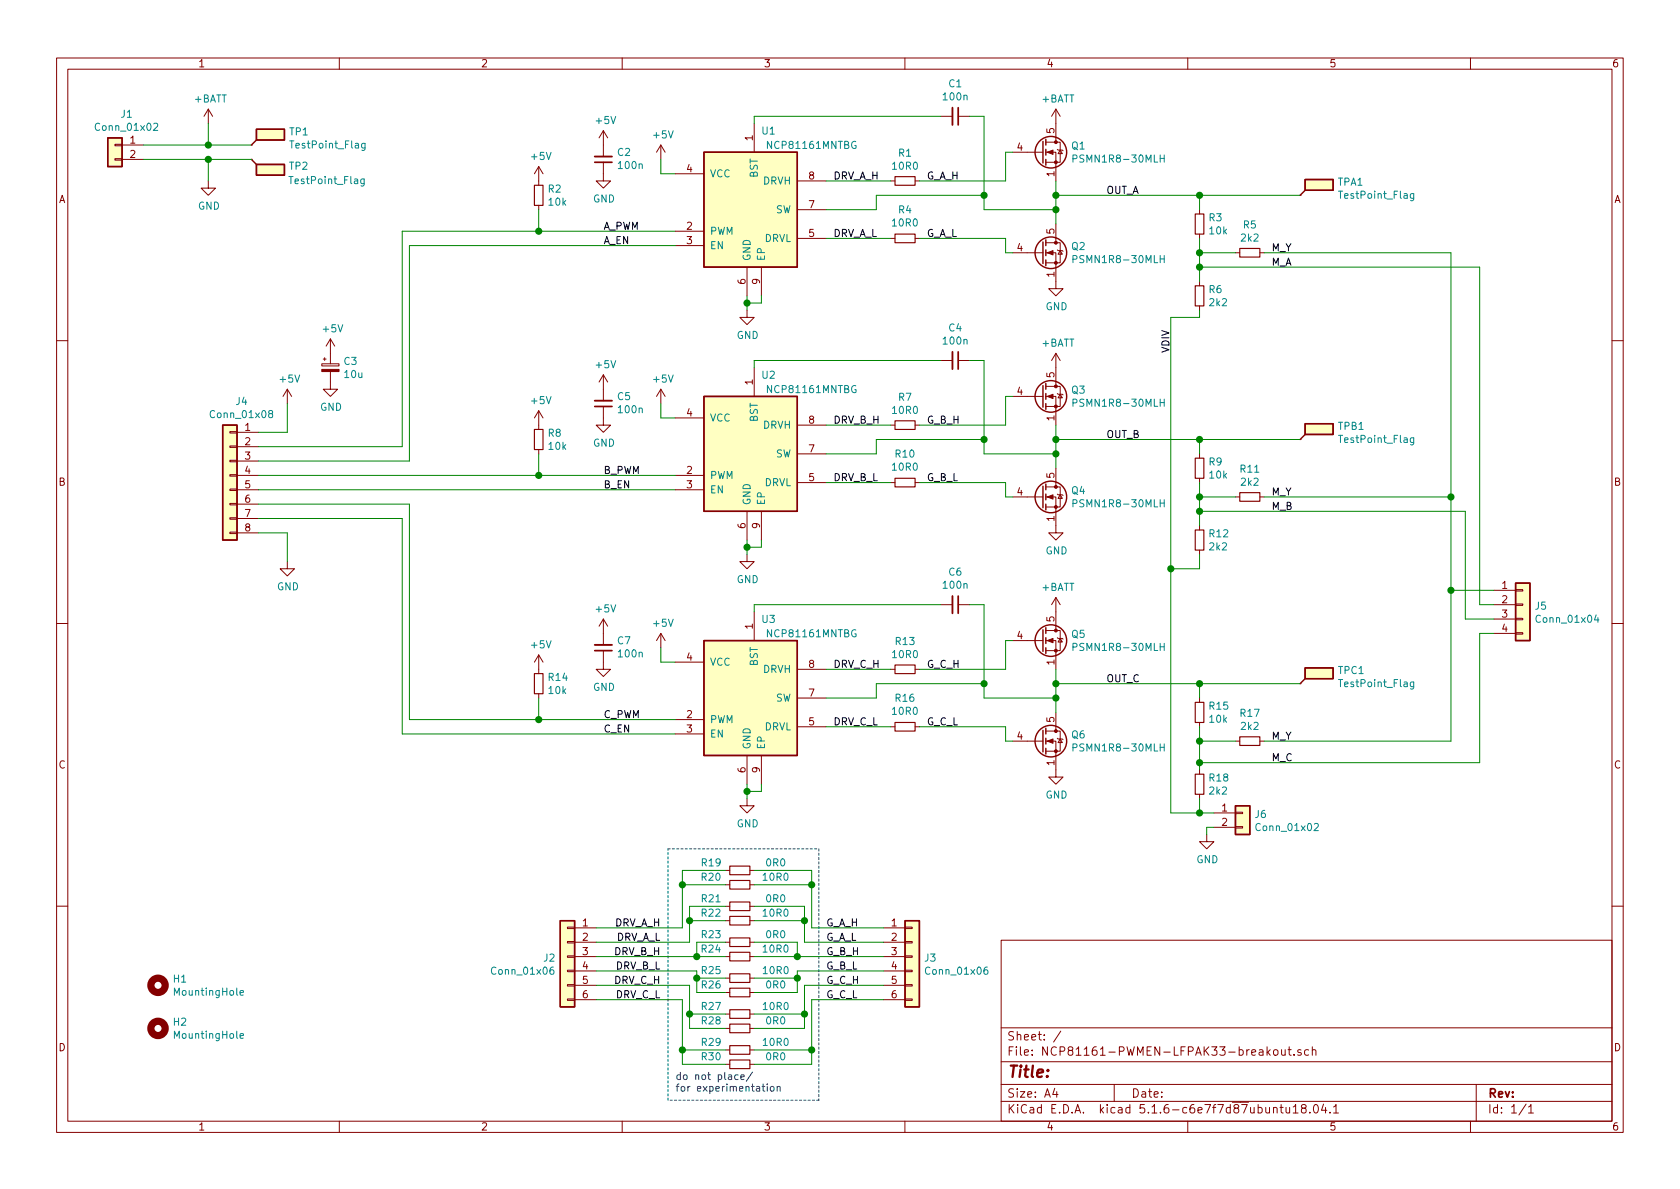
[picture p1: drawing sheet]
EESchema Schematic File Version 4
EELAYER 30 0
EELAYER END
$Descr A4 11693 8268
encoding utf-8
Sheet 1 1
Title ""
Date ""
Rev ""
Comp ""
Comment1 ""
Comment2 ""
Comment3 ""
Comment4 ""
$EndDescr
$Comp
L Device:R_Small R2
U 1 1
P 3750 1350
F 0 "R2" H 3809 1396 50  0000 L CNN
F 1 "10k" H 3809 1305 50  0000 L CNN
F 2 "Resistor_SMD:R_0603_1608Metric" H 3750 1350 50  0001 C CNN
F 3 "~" H 3750 1350 50  0001 C CNN
	1    3750 1350
	1    0    0    -1  
$EndComp
$Comp
L Device:C_Small C1
U 1 1
P 6650 800
F 0 "C1" V 6421 800 50  0000 C CNN
F 1 "100n" V 6512 800 50  0000 C CNN
F 2 "Capacitor_SMD:C_0603_1608Metric" H 6650 800 50  0001 C CNN
F 3 "~" H 6650 800 50  0001 C CNN
	1    6650 800 
	0    1    1    0   
$EndComp
$Comp
L Device:CP_Small C3
U 1 1
P 2300 2550
F 0 "C3" H 2388 2596 50  0000 L CNN
F 1 "10u" H 2388 2505 50  0000 L CNN
F 2 "Capacitor_Tantalum_SMD:CP_EIA-3216-18_Kemet-A" H 2300 2550 50  0001 C CNN
F 3 "~" H 2300 2550 50  0001 C CNN
	1    2300 2550
	1    0    0    -1  
$EndComp
$Comp
L NCP81161:NCP81161MNTBG U1
U 1 1
P 5250 1450
F 0 "U1" H 5350 2000 50  0000 C CNN
F 1 "NCP81161MNTBG" H 5650 1900 50  0000 C CNN
F 2 "Package_DFN_QFN:DFN-8-1EP_2x2mm_P0.5mm_EP0.9x1.3mm" H 5250 1450 50  0001 C CNN
F 3 "" H 5250 1450 50  0001 C CNN
	1    5250 1450
	1    0    0    -1  
$EndComp
$Comp
L Transistor_FET:BUK7M6R3-40EX Q1
U 1 1
P 7250 1050
F 0 "Q1" H 7454 1096 50  0000 L CNN
F 1 "PSMN1R8-30MLH" H 7454 1005 50  0000 L CNN
F 2 "Package_TO_SOT_SMD:LFPAK33" H 7450 975 50  0001 L CIN
F 3 "https://assets.nexperia.com/documents/data-sheet/BUK7M6R3-40E.pdf" V 7250 1050 50  0001 L CNN
	1    7250 1050
	1    0    0    -1  
$EndComp
$Comp
L Transistor_FET:BUK7M6R3-40EX Q2
U 1 1
P 7250 1750
F 0 "Q2" H 7454 1796 50  0000 L CNN
F 1 "PSMN1R8-30MLH" H 7454 1705 50  0000 L CNN
F 2 "Package_TO_SOT_SMD:LFPAK33" H 7450 1675 50  0001 L CIN
F 3 "https://assets.nexperia.com/documents/data-sheet/BUK7M6R3-40E.pdf" V 7250 1750 50  0001 L CNN
	1    7250 1750
	1    0    0    -1  
$EndComp
$Comp
L Connector:TestPoint_Flag TPA1
U 1 1
P 9050 1350
F 0 "TPA1" H 9310 1444 50  0000 L CNN
F 1 "TestPoint_Flag" H 9310 1353 50  0000 L CNN
F 2 "TestPoint:TestPoint_Pad_2.0x2.0mm" H 9250 1350 50  0001 C CNN
F 3 "~" H 9250 1350 50  0001 C CNN
	1    9050 1350
	1    0    0    -1  
$EndComp
$Comp
L power:GND #PWR0101
U 1 1
P 7350 1950
F 0 "#PWR0101" H 7350 1700 50  0001 C CNN
F 1 "GND" H 7355 1777 50  0000 C CNN
F 2 "" H 7350 1950 50  0001 C CNN
F 3 "" H 7350 1950 50  0001 C CNN
	1    7350 1950
	1    0    0    -1  
$EndComp
$Comp
L power:+BATT #PWR0102
U 1 1
P 7350 850
F 0 "#PWR0102" H 7350 700 50  0001 C CNN
F 1 "+BATT" H 7365 1023 50  0000 C CNN
F 2 "" H 7350 850 50  0001 C CNN
F 3 "" H 7350 850 50  0001 C CNN
	1    7350 850 
	1    0    0    -1  
$EndComp
$Comp
L Device:R_Small R3
U 1 1
P 8350 1550
F 0 "R3" H 8409 1596 50  0000 L CNN
F 1 "10k" H 8409 1505 50  0000 L CNN
F 2 "Resistor_SMD:R_0603_1608Metric" H 8350 1550 50  0001 C CNN
F 3 "~" H 8350 1550 50  0001 C CNN
	1    8350 1550
	1    0    0    -1  
$EndComp
$Comp
L Device:R_Small R6
U 1 1
P 8350 2050
F 0 "R6" H 8409 2096 50  0000 L CNN
F 1 "2k2" H 8409 2005 50  0000 L CNN
F 2 "Resistor_SMD:R_0603_1608Metric" H 8350 2050 50  0001 C CNN
F 3 "~" H 8350 2050 50  0001 C CNN
	1    8350 2050
	1    0    0    -1  
$EndComp
$Comp
L Device:R_Small R5
U 1 1
P 8700 1750
F 0 "R5" V 8504 1750 50  0000 C CNN
F 1 "2k2" V 8595 1750 50  0000 C CNN
F 2 "Resistor_SMD:R_0603_1608Metric" H 8700 1750 50  0001 C CNN
F 3 "~" H 8700 1750 50  0001 C CNN
	1    8700 1750
	0    1    1    0   
$EndComp
$Comp
L Device:R_Small R1
U 1 1
P 6300 1250
F 0 "R1" V 6104 1250 50  0000 C CNN
F 1 "10R0" V 6195 1250 50  0000 C CNN
F 2 "Resistor_SMD:R_0603_1608Metric" H 6300 1250 50  0001 C CNN
F 3 "~" H 6300 1250 50  0001 C CNN
	1    6300 1250
	0    1    1    0   
$EndComp
$Comp
L Connector_Generic:Conn_01x06 J2
U 1 1
P 3950 6650
F 0 "J2" H 4030 6642 50  0000 L CNN
F 1 "Conn_01x06" H 4030 6551 50  0000 L CNN
F 2 "Connector_PinHeader_2.54mm:PinHeader_1x06_P2.54mm_Vertical" H 3950 6650 50  0001 C CNN
F 3 "~" H 3950 6650 50  0001 C CNN
	1    3950 6650
	-1   0    0    -1  
$EndComp
$Comp
L Connector_Generic:Conn_01x06 J3
U 1 1
P 6350 6650
F 0 "J3" H 6430 6642 50  0000 L CNN
F 1 "Conn_01x06" H 6430 6551 50  0000 L CNN
F 2 "Connector_PinHeader_2.54mm:PinHeader_1x06_P2.54mm_Vertical" H 6350 6650 50  0001 C CNN
F 3 "~" H 6350 6650 50  0001 C CNN
	1    6350 6650
	1    0    0    -1  
$EndComp
$Comp
L Connector_Generic:Conn_01x04 J5
U 1 1
P 10600 4200
F 0 "J5" H 10680 4192 50  0000 L CNN
F 1 "Conn_01x04" H 10680 4101 50  0000 L CNN
F 2 "Connector_PinHeader_2.54mm:PinHeader_1x04_P2.54mm_Vertical" H 10600 4200 50  0001 C CNN
F 3 "~" H 10600 4200 50  0001 C CNN
	1    10600 4200
	1    0    0    -1  
$EndComp
$Comp
L Connector_Generic:Conn_01x08 J4
U 1 1
P 1600 3300
F 0 "J4" H 1518 3817 50  0000 C CNN
F 1 "Conn_01x08" H 1518 3726 50  0000 C CNN
F 2 "Connector_PinHeader_2.54mm:PinHeader_1x08_P2.54mm_Vertical" H 1600 3300 50  0001 C CNN
F 3 "~" H 1600 3300 50  0001 C CNN
	1    1600 3300
	-1   0    0    -1  
$EndComp
$Comp
L Connector_Generic:Conn_01x02 J1
U 1 1
P 800 1000
F 0 "J1" H 718 1217 50  0000 C CNN
F 1 "Conn_01x02" H 718 1126 50  0000 C CNN
F 2 "Connector_PinHeader_2.54mm:PinHeader_1x02_P2.54mm_Vertical" H 800 1000 50  0001 C CNN
F 3 "~" H 800 1000 50  0001 C CNN
	1    800  1000
	-1   0    0    -1  
$EndComp
$Comp
L power:+BATT #PWR0103
U 1 1
P 1450 850
F 0 "#PWR0103" H 1450 700 50  0001 C CNN
F 1 "+BATT" H 1465 1023 50  0000 C CNN
F 2 "" H 1450 850 50  0001 C CNN
F 3 "" H 1450 850 50  0001 C CNN
	1    1450 850 
	1    0    0    -1  
$EndComp
$Comp
L Connector:TestPoint_Flag TP1
U 1 1
P 1750 1000
F 0 "TP1" H 2010 1094 50  0000 L CNN
F 1 "TestPoint_Flag" H 2010 1003 50  0000 L CNN
F 2 "TestPoint:TestPoint_Pad_3.0x3.0mm" H 1950 1000 50  0001 C CNN
F 3 "~" H 1950 1000 50  0001 C CNN
	1    1750 1000
	1    0    0    -1  
$EndComp
$Comp
L Connector:TestPoint_Flag TP2
U 1 1
P 1750 1100
F 0 "TP2" H 2150 1150 50  0000 R CNN
F 1 "TestPoint_Flag" H 2550 1250 50  0000 R CNN
F 2 "TestPoint:TestPoint_Pad_3.0x3.0mm" H 1950 1100 50  0001 C CNN
F 3 "~" H 1950 1100 50  0001 C CNN
	1    1750 1100
	1    0    0    1   
$EndComp
Wire Wire Line
	1000 1000 1450 1000
Wire Wire Line
	1000 1100 1450 1100
$Comp
L power:GND #PWR0104
U 1 1
P 1450 1250
F 0 "#PWR0104" H 1450 1000 50  0001 C CNN
F 1 "GND" H 1455 1077 50  0000 C CNN
F 2 "" H 1450 1250 50  0001 C CNN
F 3 "" H 1450 1250 50  0001 C CNN
	1    1450 1250
	1    0    0    -1  
$EndComp
Wire Wire Line
	1450 850  1450 1000
Connection ~ 1450 1000
Wire Wire Line
	1450 1000 1750 1000
Wire Wire Line
	1450 1100 1450 1250
Connection ~ 1450 1100
Wire Wire Line
	5750 1250 6200 1250
Wire Wire Line
	6200 1650 5750 1650
Wire Wire Line
	5750 1450 6100 1450
Wire Wire Line
	6100 1450 6100 1350
Wire Wire Line
	6100 1350 6850 1350
Wire Wire Line
	6850 1350 6850 1450
Wire Wire Line
	6850 1450 7350 1450
Wire Wire Line
	7350 1250 7350 1350
Connection ~ 7350 1450
Wire Wire Line
	7350 1450 7350 1550
Wire Wire Line
	6550 800  5250 800 
Wire Wire Line
	5250 800  5250 850 
Wire Wire Line
	6750 800  6850 800 
Wire Wire Line
	6850 800  6850 1350
Connection ~ 6850 1350
Wire Wire Line
	7350 1350 8350 1350
Connection ~ 7350 1350
Wire Wire Line
	7350 1350 7350 1450
$Comp
L Device:C_Small C2
U 1 1
P 4200 1100
F 0 "C2" H 4108 1054 50  0000 R CNN
F 1 "100n" H 4108 1145 50  0000 R CNN
F 2 "Capacitor_SMD:C_0603_1608Metric" H 4200 1100 50  0001 C CNN
F 3 "~" H 4200 1100 50  0001 C CNN
	1    4200 1100
	-1   0    0    1   
$EndComp
$Comp
L power:GND #PWR0105
U 1 1
P 4200 1200
F 0 "#PWR0105" H 4200 950 50  0001 C CNN
F 1 "GND" H 4205 1027 50  0000 C CNN
F 2 "" H 4200 1200 50  0001 C CNN
F 3 "" H 4200 1200 50  0001 C CNN
	1    4200 1200
	1    0    0    -1  
$EndComp
$Comp
L power:+5V #PWR0106
U 1 1
P 4200 1000
F 0 "#PWR0106" H 4200 850 50  0001 C CNN
F 1 "+5V" H 4215 1173 50  0000 C CNN
F 2 "" H 4200 1000 50  0001 C CNN
F 3 "" H 4200 1000 50  0001 C CNN
	1    4200 1000
	1    0    0    -1  
$EndComp
$Comp
L power:+5V #PWR0107
U 1 1
P 4600 1100
F 0 "#PWR0107" H 4600 950 50  0001 C CNN
F 1 "+5V" H 4615 1273 50  0000 C CNN
F 2 "" H 4600 1100 50  0001 C CNN
F 3 "" H 4600 1100 50  0001 C CNN
	1    4600 1100
	1    0    0    -1  
$EndComp
Wire Wire Line
	4600 1100 4600 1200
Wire Wire Line
	4600 1200 4700 1200
$Comp
L power:GND #PWR0108
U 1 1
P 5200 2150
F 0 "#PWR0108" H 5200 1900 50  0001 C CNN
F 1 "GND" H 5205 1977 50  0000 C CNN
F 2 "" H 5200 2150 50  0001 C CNN
F 3 "" H 5200 2150 50  0001 C CNN
	1    5200 2150
	1    0    0    -1  
$EndComp
Wire Wire Line
	5200 2050 5200 2100
Wire Wire Line
	5300 2050 5300 2100
Wire Wire Line
	5300 2100 5200 2100
Connection ~ 5200 2100
Wire Wire Line
	5200 2100 5200 2150
Wire Wire Line
	6400 1250 7000 1250
Wire Wire Line
	7000 1250 7000 1050
Wire Wire Line
	7000 1050 7050 1050
Wire Wire Line
	6400 1650 7000 1650
Wire Wire Line
	7000 1650 7000 1750
Wire Wire Line
	7000 1750 7050 1750
Wire Wire Line
	8350 1450 8350 1350
Connection ~ 8350 1350
Wire Wire Line
	8350 1350 9050 1350
Wire Wire Line
	8350 1650 8350 1750
$Comp
L power:GND #PWR0109
U 1 1
P 8400 5800
F 0 "#PWR0109" H 8400 5550 50  0001 C CNN
F 1 "GND" H 8405 5627 50  0000 C CNN
F 2 "" H 8400 5800 50  0001 C CNN
F 3 "" H 8400 5800 50  0001 C CNN
	1    8400 5800
	1    0    0    -1  
$EndComp
Text Label 5800 1250 0    50   ~ 0
DRV_A_H
Text Label 5800 1650 0    50   ~ 0
DRV_A_L
Text Label 6450 1250 0    50   ~ 0
G_A_H
Text Label 6450 1650 0    50   ~ 0
G_A_L
Wire Wire Line
	8350 1750 8600 1750
Connection ~ 8350 1750
Wire Wire Line
	8350 1750 8350 1850
Text Label 8850 1750 0    50   ~ 0
M_Y
Text Label 7700 1350 0    50   ~ 0
OUT_A
Wire Wire Line
	8350 2150 8350 2200
Wire Wire Line
	8350 2200 8150 2200
$Comp
L Connector_Generic:Conn_01x02 J6
U 1 1
P 8650 5650
F 0 "J6" H 8730 5642 50  0000 L CNN
F 1 "Conn_01x02" H 8730 5551 50  0000 L CNN
F 2 "Connector_PinHeader_2.54mm:PinHeader_1x02_P2.54mm_Vertical" H 8650 5650 50  0001 C CNN
F 3 "~" H 8650 5650 50  0001 C CNN
	1    8650 5650
	1    0    0    -1  
$EndComp
Wire Wire Line
	8450 5750 8400 5750
Wire Wire Line
	8400 5750 8400 5800
$Comp
L power:+5V #PWR0110
U 1 1
P 3750 1250
F 0 "#PWR0110" H 3750 1100 50  0001 C CNN
F 1 "+5V" H 3765 1423 50  0000 C CNN
F 2 "" H 3750 1250 50  0001 C CNN
F 3 "" H 3750 1250 50  0001 C CNN
	1    3750 1250
	1    0    0    -1  
$EndComp
Wire Wire Line
	3750 1450 3750 1600
Wire Wire Line
	3750 1600 4700 1600
Connection ~ 3750 1600
$Comp
L Device:R_Small R8
U 1 1
P 3750 3050
F 0 "R8" H 3809 3096 50  0000 L CNN
F 1 "10k" H 3809 3005 50  0000 L CNN
F 2 "Resistor_SMD:R_0603_1608Metric" H 3750 3050 50  0001 C CNN
F 3 "~" H 3750 3050 50  0001 C CNN
	1    3750 3050
	1    0    0    -1  
$EndComp
$Comp
L Device:C_Small C4
U 1 1
P 6650 2500
F 0 "C4" V 6421 2500 50  0000 C CNN
F 1 "100n" V 6512 2500 50  0000 C CNN
F 2 "Capacitor_SMD:C_0603_1608Metric" H 6650 2500 50  0001 C CNN
F 3 "~" H 6650 2500 50  0001 C CNN
	1    6650 2500
	0    1    1    0   
$EndComp
$Comp
L NCP81161:NCP81161MNTBG U2
U 1 1
P 5250 3150
F 0 "U2" H 5350 3700 50  0000 C CNN
F 1 "NCP81161MNTBG" H 5650 3600 50  0000 C CNN
F 2 "Package_DFN_QFN:DFN-8-1EP_2x2mm_P0.5mm_EP0.9x1.3mm" H 5250 3150 50  0001 C CNN
F 3 "" H 5250 3150 50  0001 C CNN
	1    5250 3150
	1    0    0    -1  
$EndComp
$Comp
L Transistor_FET:BUK7M6R3-40EX Q3
U 1 1
P 7250 2750
F 0 "Q3" H 7454 2796 50  0000 L CNN
F 1 "PSMN1R8-30MLH" H 7454 2705 50  0000 L CNN
F 2 "Package_TO_SOT_SMD:LFPAK33" H 7450 2675 50  0001 L CIN
F 3 "https://assets.nexperia.com/documents/data-sheet/BUK7M6R3-40E.pdf" V 7250 2750 50  0001 L CNN
	1    7250 2750
	1    0    0    -1  
$EndComp
$Comp
L Transistor_FET:BUK7M6R3-40EX Q4
U 1 1
P 7250 3450
F 0 "Q4" H 7454 3496 50  0000 L CNN
F 1 "PSMN1R8-30MLH" H 7454 3405 50  0000 L CNN
F 2 "Package_TO_SOT_SMD:LFPAK33" H 7450 3375 50  0001 L CIN
F 3 "https://assets.nexperia.com/documents/data-sheet/BUK7M6R3-40E.pdf" V 7250 3450 50  0001 L CNN
	1    7250 3450
	1    0    0    -1  
$EndComp
$Comp
L Connector:TestPoint_Flag TPB1
U 1 1
P 9050 3050
F 0 "TPB1" H 9310 3144 50  0000 L CNN
F 1 "TestPoint_Flag" H 9310 3053 50  0000 L CNN
F 2 "TestPoint:TestPoint_Pad_2.0x2.0mm" H 9250 3050 50  0001 C CNN
F 3 "~" H 9250 3050 50  0001 C CNN
	1    9050 3050
	1    0    0    -1  
$EndComp
$Comp
L power:GND #PWR0111
U 1 1
P 7350 3650
F 0 "#PWR0111" H 7350 3400 50  0001 C CNN
F 1 "GND" H 7355 3477 50  0000 C CNN
F 2 "" H 7350 3650 50  0001 C CNN
F 3 "" H 7350 3650 50  0001 C CNN
	1    7350 3650
	1    0    0    -1  
$EndComp
$Comp
L power:+BATT #PWR0112
U 1 1
P 7350 2550
F 0 "#PWR0112" H 7350 2400 50  0001 C CNN
F 1 "+BATT" H 7365 2723 50  0000 C CNN
F 2 "" H 7350 2550 50  0001 C CNN
F 3 "" H 7350 2550 50  0001 C CNN
	1    7350 2550
	1    0    0    -1  
$EndComp
$Comp
L Device:R_Small R9
U 1 1
P 8350 3250
F 0 "R9" H 8409 3296 50  0000 L CNN
F 1 "10k" H 8409 3205 50  0000 L CNN
F 2 "Resistor_SMD:R_0603_1608Metric" H 8350 3250 50  0001 C CNN
F 3 "~" H 8350 3250 50  0001 C CNN
	1    8350 3250
	1    0    0    -1  
$EndComp
$Comp
L Device:R_Small R12
U 1 1
P 8350 3750
F 0 "R12" H 8409 3796 50  0000 L CNN
F 1 "2k2" H 8409 3705 50  0000 L CNN
F 2 "Resistor_SMD:R_0603_1608Metric" H 8350 3750 50  0001 C CNN
F 3 "~" H 8350 3750 50  0001 C CNN
	1    8350 3750
	1    0    0    -1  
$EndComp
$Comp
L Device:R_Small R11
U 1 1
P 8700 3450
F 0 "R11" V 8504 3450 50  0000 C CNN
F 1 "2k2" V 8595 3450 50  0000 C CNN
F 2 "Resistor_SMD:R_0603_1608Metric" H 8700 3450 50  0001 C CNN
F 3 "~" H 8700 3450 50  0001 C CNN
	1    8700 3450
	0    1    1    0   
$EndComp
$Comp
L Device:R_Small R7
U 1 1
P 6300 2950
F 0 "R7" V 6104 2950 50  0000 C CNN
F 1 "10R0" V 6195 2950 50  0000 C CNN
F 2 "Resistor_SMD:R_0603_1608Metric" H 6300 2950 50  0001 C CNN
F 3 "~" H 6300 2950 50  0001 C CNN
	1    6300 2950
	0    1    1    0   
$EndComp
$Comp
L Device:R_Small R10
U 1 1
P 6300 3350
F 0 "R10" V 6496 3350 50  0000 C CNN
F 1 "10R0" V 6405 3350 50  0000 C CNN
F 2 "Resistor_SMD:R_0603_1608Metric" H 6300 3350 50  0001 C CNN
F 3 "~" H 6300 3350 50  0001 C CNN
	1    6300 3350
	0    -1   -1   0   
$EndComp
Wire Wire Line
	5750 2950 6200 2950
Wire Wire Line
	6200 3350 5750 3350
Wire Wire Line
	5750 3150 6100 3150
Wire Wire Line
	6100 3150 6100 3050
Wire Wire Line
	6100 3050 6850 3050
Wire Wire Line
	6850 3050 6850 3150
Wire Wire Line
	6850 3150 7350 3150
Wire Wire Line
	7350 2950 7350 3050
Connection ~ 7350 3150
Wire Wire Line
	7350 3150 7350 3250
Wire Wire Line
	6550 2500 5250 2500
Wire Wire Line
	5250 2500 5250 2550
Wire Wire Line
	6750 2500 6850 2500
Wire Wire Line
	6850 2500 6850 3050
Connection ~ 6850 3050
Wire Wire Line
	7350 3050 8350 3050
Connection ~ 7350 3050
Wire Wire Line
	7350 3050 7350 3150
$Comp
L Device:C_Small C5
U 1 1
P 4200 2800
F 0 "C5" H 4108 2754 50  0000 R CNN
F 1 "100n" H 4108 2845 50  0000 R CNN
F 2 "Capacitor_SMD:C_0603_1608Metric" H 4200 2800 50  0001 C CNN
F 3 "~" H 4200 2800 50  0001 C CNN
	1    4200 2800
	-1   0    0    1   
$EndComp
$Comp
L power:GND #PWR0113
U 1 1
P 4200 2900
F 0 "#PWR0113" H 4200 2650 50  0001 C CNN
F 1 "GND" H 4205 2727 50  0000 C CNN
F 2 "" H 4200 2900 50  0001 C CNN
F 3 "" H 4200 2900 50  0001 C CNN
	1    4200 2900
	1    0    0    -1  
$EndComp
$Comp
L power:+5V #PWR0114
U 1 1
P 4200 2700
F 0 "#PWR0114" H 4200 2550 50  0001 C CNN
F 1 "+5V" H 4215 2873 50  0000 C CNN
F 2 "" H 4200 2700 50  0001 C CNN
F 3 "" H 4200 2700 50  0001 C CNN
	1    4200 2700
	1    0    0    -1  
$EndComp
$Comp
L power:+5V #PWR0115
U 1 1
P 4600 2800
F 0 "#PWR0115" H 4600 2650 50  0001 C CNN
F 1 "+5V" H 4615 2973 50  0000 C CNN
F 2 "" H 4600 2800 50  0001 C CNN
F 3 "" H 4600 2800 50  0001 C CNN
	1    4600 2800
	1    0    0    -1  
$EndComp
Wire Wire Line
	4600 2800 4600 2900
Wire Wire Line
	4600 2900 4700 2900
$Comp
L power:GND #PWR0116
U 1 1
P 5200 3850
F 0 "#PWR0116" H 5200 3600 50  0001 C CNN
F 1 "GND" H 5205 3677 50  0000 C CNN
F 2 "" H 5200 3850 50  0001 C CNN
F 3 "" H 5200 3850 50  0001 C CNN
	1    5200 3850
	1    0    0    -1  
$EndComp
Wire Wire Line
	5200 3750 5200 3800
Wire Wire Line
	5300 3750 5300 3800
Wire Wire Line
	5300 3800 5200 3800
Connection ~ 5200 3800
Wire Wire Line
	5200 3800 5200 3850
Wire Wire Line
	6400 2950 7000 2950
Wire Wire Line
	7000 2950 7000 2750
Wire Wire Line
	7000 2750 7050 2750
Wire Wire Line
	6400 3350 7000 3350
Wire Wire Line
	7000 3350 7000 3450
Wire Wire Line
	7000 3450 7050 3450
Wire Wire Line
	8350 3150 8350 3050
Connection ~ 8350 3050
Wire Wire Line
	8350 3050 9050 3050
Wire Wire Line
	8350 3350 8350 3450
Text Label 5800 2950 0    50   ~ 0
DRV_B_H
Text Label 5800 3350 0    50   ~ 0
DRV_B_L
Text Label 6450 2950 0    50   ~ 0
G_B_H
Text Label 6450 3350 0    50   ~ 0
G_B_L
Wire Wire Line
	8350 3450 8600 3450
Connection ~ 8350 3450
Wire Wire Line
	8350 3450 8350 3550
Text Label 8850 3450 0    50   ~ 0
M_Y
Text Label 7700 3050 0    50   ~ 0
OUT_B
Wire Wire Line
	8350 3850 8350 3950
Wire Wire Line
	8350 3950 8150 3950
$Comp
L power:+5V #PWR0117
U 1 1
P 3750 2950
F 0 "#PWR0117" H 3750 2800 50  0001 C CNN
F 1 "+5V" H 3765 3123 50  0000 C CNN
F 2 "" H 3750 2950 50  0001 C CNN
F 3 "" H 3750 2950 50  0001 C CNN
	1    3750 2950
	1    0    0    -1  
$EndComp
Wire Wire Line
	3750 3150 3750 3300
Wire Wire Line
	3750 3300 4700 3300
$Comp
L Device:R_Small R14
U 1 1
P 3750 4750
F 0 "R14" H 3809 4796 50  0000 L CNN
F 1 "10k" H 3809 4705 50  0000 L CNN
F 2 "Resistor_SMD:R_0603_1608Metric" H 3750 4750 50  0001 C CNN
F 3 "~" H 3750 4750 50  0001 C CNN
	1    3750 4750
	1    0    0    -1  
$EndComp
$Comp
L Device:C_Small C6
U 1 1
P 6650 4200
F 0 "C6" V 6421 4200 50  0000 C CNN
F 1 "100n" V 6512 4200 50  0000 C CNN
F 2 "Capacitor_SMD:C_0603_1608Metric" H 6650 4200 50  0001 C CNN
F 3 "~" H 6650 4200 50  0001 C CNN
	1    6650 4200
	0    1    1    0   
$EndComp
$Comp
L NCP81161:NCP81161MNTBG U3
U 1 1
P 5250 4850
F 0 "U3" H 5350 5400 50  0000 C CNN
F 1 "NCP81161MNTBG" H 5650 5300 50  0000 C CNN
F 2 "Package_DFN_QFN:DFN-8-1EP_2x2mm_P0.5mm_EP0.9x1.3mm" H 5250 4850 50  0001 C CNN
F 3 "" H 5250 4850 50  0001 C CNN
	1    5250 4850
	1    0    0    -1  
$EndComp
$Comp
L Transistor_FET:BUK7M6R3-40EX Q5
U 1 1
P 7250 4450
F 0 "Q5" H 7454 4496 50  0000 L CNN
F 1 "PSMN1R8-30MLH" H 7454 4405 50  0000 L CNN
F 2 "Package_TO_SOT_SMD:LFPAK33" H 7450 4375 50  0001 L CIN
F 3 "https://assets.nexperia.com/documents/data-sheet/BUK7M6R3-40E.pdf" V 7250 4450 50  0001 L CNN
	1    7250 4450
	1    0    0    -1  
$EndComp
$Comp
L Transistor_FET:BUK7M6R3-40EX Q6
U 1 1
P 7250 5150
F 0 "Q6" H 7454 5196 50  0000 L CNN
F 1 "PSMN1R8-30MLH" H 7454 5105 50  0000 L CNN
F 2 "Package_TO_SOT_SMD:LFPAK33" H 7450 5075 50  0001 L CIN
F 3 "https://assets.nexperia.com/documents/data-sheet/BUK7M6R3-40E.pdf" V 7250 5150 50  0001 L CNN
	1    7250 5150
	1    0    0    -1  
$EndComp
$Comp
L Connector:TestPoint_Flag TPC1
U 1 1
P 9050 4750
F 0 "TPC1" H 9310 4844 50  0000 L CNN
F 1 "TestPoint_Flag" H 9310 4753 50  0000 L CNN
F 2 "TestPoint:TestPoint_Pad_2.0x2.0mm" H 9250 4750 50  0001 C CNN
F 3 "~" H 9250 4750 50  0001 C CNN
	1    9050 4750
	1    0    0    -1  
$EndComp
$Comp
L power:GND #PWR0118
U 1 1
P 7350 5350
F 0 "#PWR0118" H 7350 5100 50  0001 C CNN
F 1 "GND" H 7355 5177 50  0000 C CNN
F 2 "" H 7350 5350 50  0001 C CNN
F 3 "" H 7350 5350 50  0001 C CNN
	1    7350 5350
	1    0    0    -1  
$EndComp
$Comp
L power:+BATT #PWR0119
U 1 1
P 7350 4250
F 0 "#PWR0119" H 7350 4100 50  0001 C CNN
F 1 "+BATT" H 7365 4423 50  0000 C CNN
F 2 "" H 7350 4250 50  0001 C CNN
F 3 "" H 7350 4250 50  0001 C CNN
	1    7350 4250
	1    0    0    -1  
$EndComp
$Comp
L Device:R_Small R15
U 1 1
P 8350 4950
F 0 "R15" H 8409 4996 50  0000 L CNN
F 1 "10k" H 8409 4905 50  0000 L CNN
F 2 "Resistor_SMD:R_0603_1608Metric" H 8350 4950 50  0001 C CNN
F 3 "~" H 8350 4950 50  0001 C CNN
	1    8350 4950
	1    0    0    -1  
$EndComp
$Comp
L Device:R_Small R18
U 1 1
P 8350 5450
F 0 "R18" H 8409 5496 50  0000 L CNN
F 1 "2k2" H 8409 5405 50  0000 L CNN
F 2 "Resistor_SMD:R_0603_1608Metric" H 8350 5450 50  0001 C CNN
F 3 "~" H 8350 5450 50  0001 C CNN
	1    8350 5450
	1    0    0    -1  
$EndComp
$Comp
L Device:R_Small R17
U 1 1
P 8700 5150
F 0 "R17" V 8504 5150 50  0000 C CNN
F 1 "2k2" V 8595 5150 50  0000 C CNN
F 2 "Resistor_SMD:R_0603_1608Metric" H 8700 5150 50  0001 C CNN
F 3 "~" H 8700 5150 50  0001 C CNN
	1    8700 5150
	0    1    1    0   
$EndComp
$Comp
L Device:R_Small R13
U 1 1
P 6300 4650
F 0 "R13" V 6104 4650 50  0000 C CNN
F 1 "10R0" V 6195 4650 50  0000 C CNN
F 2 "Resistor_SMD:R_0603_1608Metric" H 6300 4650 50  0001 C CNN
F 3 "~" H 6300 4650 50  0001 C CNN
	1    6300 4650
	0    1    1    0   
$EndComp
$Comp
L Device:R_Small R16
U 1 1
P 6300 5050
F 0 "R16" V 6496 5050 50  0000 C CNN
F 1 "10R0" V 6405 5050 50  0000 C CNN
F 2 "Resistor_SMD:R_0603_1608Metric" H 6300 5050 50  0001 C CNN
F 3 "~" H 6300 5050 50  0001 C CNN
	1    6300 5050
	0    -1   -1   0   
$EndComp
Wire Wire Line
	5750 4650 6200 4650
Wire Wire Line
	6200 5050 5750 5050
Wire Wire Line
	5750 4850 6100 4850
Wire Wire Line
	6100 4850 6100 4750
Wire Wire Line
	6100 4750 6850 4750
Wire Wire Line
	6850 4750 6850 4850
Wire Wire Line
	6850 4850 7350 4850
Wire Wire Line
	7350 4650 7350 4750
Connection ~ 7350 4850
Wire Wire Line
	7350 4850 7350 4950
Wire Wire Line
	6550 4200 5250 4200
Wire Wire Line
	5250 4200 5250 4250
Wire Wire Line
	6750 4200 6850 4200
Wire Wire Line
	6850 4200 6850 4750
Connection ~ 6850 4750
Wire Wire Line
	7350 4750 8350 4750
Connection ~ 7350 4750
Wire Wire Line
	7350 4750 7350 4850
$Comp
L Device:C_Small C7
U 1 1
P 4200 4500
F 0 "C7" H 4108 4454 50  0000 R CNN
F 1 "100n" H 4108 4545 50  0000 R CNN
F 2 "Capacitor_SMD:C_0603_1608Metric" H 4200 4500 50  0001 C CNN
F 3 "~" H 4200 4500 50  0001 C CNN
	1    4200 4500
	-1   0    0    1   
$EndComp
$Comp
L power:GND #PWR0120
U 1 1
P 4200 4600
F 0 "#PWR0120" H 4200 4350 50  0001 C CNN
F 1 "GND" H 4205 4427 50  0000 C CNN
F 2 "" H 4200 4600 50  0001 C CNN
F 3 "" H 4200 4600 50  0001 C CNN
	1    4200 4600
	1    0    0    -1  
$EndComp
$Comp
L power:+5V #PWR0121
U 1 1
P 4200 4400
F 0 "#PWR0121" H 4200 4250 50  0001 C CNN
F 1 "+5V" H 4215 4573 50  0000 C CNN
F 2 "" H 4200 4400 50  0001 C CNN
F 3 "" H 4200 4400 50  0001 C CNN
	1    4200 4400
	1    0    0    -1  
$EndComp
$Comp
L power:+5V #PWR0122
U 1 1
P 4600 4500
F 0 "#PWR0122" H 4600 4350 50  0001 C CNN
F 1 "+5V" H 4615 4673 50  0000 C CNN
F 2 "" H 4600 4500 50  0001 C CNN
F 3 "" H 4600 4500 50  0001 C CNN
	1    4600 4500
	1    0    0    -1  
$EndComp
Wire Wire Line
	4600 4500 4600 4600
Wire Wire Line
	4600 4600 4700 4600
$Comp
L power:GND #PWR0123
U 1 1
P 5200 5550
F 0 "#PWR0123" H 5200 5300 50  0001 C CNN
F 1 "GND" H 5205 5377 50  0000 C CNN
F 2 "" H 5200 5550 50  0001 C CNN
F 3 "" H 5200 5550 50  0001 C CNN
	1    5200 5550
	1    0    0    -1  
$EndComp
Wire Wire Line
	5200 5450 5200 5500
Wire Wire Line
	5300 5450 5300 5500
Wire Wire Line
	5300 5500 5200 5500
Connection ~ 5200 5500
Wire Wire Line
	5200 5500 5200 5550
Wire Wire Line
	6400 4650 7000 4650
Wire Wire Line
	7000 4650 7000 4450
Wire Wire Line
	7000 4450 7050 4450
Wire Wire Line
	6400 5050 7000 5050
Wire Wire Line
	7000 5050 7000 5150
Wire Wire Line
	7000 5150 7050 5150
Wire Wire Line
	8350 4850 8350 4750
Connection ~ 8350 4750
Wire Wire Line
	8350 4750 9050 4750
Wire Wire Line
	8350 5050 8350 5150
Text Label 5800 4650 0    50   ~ 0
DRV_C_H
Text Label 5800 5050 0    50   ~ 0
DRV_C_L
Text Label 6450 4650 0    50   ~ 0
G_C_H
Text Label 6450 5050 0    50   ~ 0
G_C_L
Wire Wire Line
	8350 5150 8600 5150
Connection ~ 8350 5150
Wire Wire Line
	8350 5150 8350 5300
Text Label 8850 5150 0    50   ~ 0
M_Y
Text Label 7700 4750 0    50   ~ 0
OUT_C
Wire Wire Line
	8350 5550 8350 5650
Wire Wire Line
	8350 5650 8150 5650
$Comp
L power:+5V #PWR0124
U 1 1
P 3750 4650
F 0 "#PWR0124" H 3750 4500 50  0001 C CNN
F 1 "+5V" H 3765 4823 50  0000 C CNN
F 2 "" H 3750 4650 50  0001 C CNN
F 3 "" H 3750 4650 50  0001 C CNN
	1    3750 4650
	1    0    0    -1  
$EndComp
Wire Wire Line
	3750 4850 3750 5000
Wire Wire Line
	3750 5000 4700 5000
Connection ~ 3750 5000
Wire Wire Line
	8150 2200 8150 3950
Connection ~ 8150 3950
Wire Wire Line
	8150 3950 8150 5650
Wire Wire Line
	8350 5650 8450 5650
Connection ~ 8350 5650
Wire Wire Line
	10100 1750 10100 3450
Wire Wire Line
	10100 4100 10400 4100
Wire Wire Line
	8800 1750 10100 1750
Wire Wire Line
	8800 3450 10100 3450
Connection ~ 10100 3450
Wire Wire Line
	10100 3450 10100 4100
Wire Wire Line
	10100 5150 10100 4100
Wire Wire Line
	8800 5150 10100 5150
Connection ~ 10100 4100
Wire Wire Line
	8350 5300 10300 5300
Wire Wire Line
	10300 5300 10300 4400
Wire Wire Line
	10300 4400 10400 4400
Connection ~ 8350 5300
Wire Wire Line
	8350 5300 8350 5350
Wire Wire Line
	8350 3550 10200 3550
Wire Wire Line
	10200 3550 10200 4300
Wire Wire Line
	10200 4300 10400 4300
Connection ~ 8350 3550
Wire Wire Line
	8350 3550 8350 3650
Wire Wire Line
	10400 4200 10300 4200
Wire Wire Line
	10300 4200 10300 1850
Wire Wire Line
	10300 1850 8350 1850
Connection ~ 8350 1850
Wire Wire Line
	8350 1850 8350 1950
Text Label 8850 1850 0    50   ~ 0
M_A
Text Label 8850 3550 0    50   ~ 0
M_B
Text Label 8850 5300 0    50   ~ 0
M_C
Text Label 4200 1600 0    50   ~ 0
A_PWM
Text Label 4200 1700 0    50   ~ 0
A_EN
Text Label 4200 3300 0    50   ~ 0
B_PWM
Text Label 4200 3400 0    50   ~ 0
B_EN
Text Label 4200 5000 0    50   ~ 0
C_PWM
Text Label 4200 5100 0    50   ~ 0
C_EN
$Comp
L power:+5V #PWR0125
U 1 1
P 2000 2800
F 0 "#PWR0125" H 2000 2650 50  0001 C CNN
F 1 "+5V" H 2015 2973 50  0000 C CNN
F 2 "" H 2000 2800 50  0001 C CNN
F 3 "" H 2000 2800 50  0001 C CNN
	1    2000 2800
	1    0    0    -1  
$EndComp
Wire Wire Line
	1800 3000 2000 3000
Wire Wire Line
	2000 3000 2000 2800
$Comp
L power:GND #PWR0126
U 1 1
P 2000 3900
F 0 "#PWR0126" H 2000 3650 50  0001 C CNN
F 1 "GND" H 2005 3727 50  0000 C CNN
F 2 "" H 2000 3900 50  0001 C CNN
F 3 "" H 2000 3900 50  0001 C CNN
	1    2000 3900
	1    0    0    -1  
$EndComp
Wire Wire Line
	1800 3700 2000 3700
Wire Wire Line
	2000 3700 2000 3900
Wire Wire Line
	1800 3100 2800 3100
Wire Wire Line
	2800 3100 2800 1600
Wire Wire Line
	2800 1600 3750 1600
Wire Wire Line
	2850 1700 2850 3200
Wire Wire Line
	2850 3200 1800 3200
Wire Wire Line
	2850 1700 4700 1700
Wire Wire Line
	1800 3300 3750 3300
Wire Wire Line
	1800 3400 4700 3400
Wire Wire Line
	1800 3500 2850 3500
Wire Wire Line
	2850 3500 2850 5000
Wire Wire Line
	2850 5000 3750 5000
Wire Wire Line
	1800 3600 2800 3600
Wire Wire Line
	2800 3600 2800 5100
Wire Wire Line
	2800 5100 4700 5100
$Comp
L power:+5V #PWR0127
U 1 1
P 2300 2450
F 0 "#PWR0127" H 2300 2300 50  0001 C CNN
F 1 "+5V" H 2315 2623 50  0000 C CNN
F 2 "" H 2300 2450 50  0001 C CNN
F 3 "" H 2300 2450 50  0001 C CNN
	1    2300 2450
	1    0    0    -1  
$EndComp
$Comp
L power:GND #PWR0128
U 1 1
P 2300 2650
F 0 "#PWR0128" H 2300 2400 50  0001 C CNN
F 1 "GND" H 2305 2477 50  0000 C CNN
F 2 "" H 2300 2650 50  0001 C CNN
F 3 "" H 2300 2650 50  0001 C CNN
	1    2300 2650
	1    0    0    -1  
$EndComp
Wire Wire Line
	1450 1100 1750 1100
Text Label 4600 6450 2    50   ~ 0
DRV_A_H
Text Label 4600 6550 2    50   ~ 0
DRV_A_L
Text Label 5750 6450 0    50   ~ 0
G_A_H
Text Label 5750 6550 0    50   ~ 0
G_A_L
$Comp
L Mechanical:MountingHole H1
U 1 1
P 1100 6850
F 0 "H1" H 1200 6896 50  0000 L CNN
F 1 "MountingHole" H 1200 6805 50  0000 L CNN
F 2 "MountingHole:MountingHole_3.5mm" H 1100 6850 50  0001 C CNN
F 3 "~" H 1100 6850 50  0001 C CNN
	1    1100 6850
	1    0    0    -1  
$EndComp
$Comp
L Mechanical:MountingHole H2
U 1 1
P 1100 7150
F 0 "H2" H 1200 7196 50  0000 L CNN
F 1 "MountingHole" H 1200 7105 50  0000 L CNN
F 2 "MountingHole:MountingHole_3.5mm" H 1100 7150 50  0001 C CNN
F 3 "~" H 1100 7150 50  0001 C CNN
	1    1100 7150
	1    0    0    -1  
$EndComp
Text Label 8150 2450 1    50   ~ 0
VDIV
Text Label 4600 6650 2    50   ~ 0
DRV_B_H
Text Label 4600 6750 2    50   ~ 0
DRV_B_L
Text Label 4600 6850 2    50   ~ 0
DRV_C_H
Text Label 4600 6950 2    50   ~ 0
DRV_C_L
Text Label 5750 6650 0    50   ~ 0
G_B_H
Text Label 5750 6750 0    50   ~ 0
G_B_L
Text Label 5750 6850 0    50   ~ 0
G_C_H
Text Label 5750 6950 0    50   ~ 0
G_C_L
$Comp
L Device:R_Small R25
U 1 1
P 5150 6800
F 0 "R25" V 5200 6600 50  0000 C CNN
F 1 "10R0" V 5200 7050 50  0000 C CNN
F 2 "Resistor_SMD:R_0603_1608Metric" H 5150 6800 50  0001 C CNN
F 3 "~" H 5150 6800 50  0001 C CNN
	1    5150 6800
	0    1    -1   0   
$EndComp
$Comp
L Device:R_Small R4
U 1 1
P 6300 1650
F 0 "R4" V 6496 1650 50  0000 C CNN
F 1 "10R0" V 6405 1650 50  0000 C CNN
F 2 "Resistor_SMD:R_0603_1608Metric" H 6300 1650 50  0001 C CNN
F 3 "~" H 6300 1650 50  0001 C CNN
	1    6300 1650
	0    -1   -1   0   
$EndComp
$Comp
L Device:R_Small R24
U 1 1
P 5150 6650
F 0 "R24" V 5200 6850 50  0000 C CNN
F 1 "10R0" V 5200 6400 50  0000 C CNN
F 2 "Resistor_SMD:R_0603_1608Metric" H 5150 6650 50  0001 C CNN
F 3 "~" H 5150 6650 50  0001 C CNN
	1    5150 6650
	0    -1   -1   0   
$EndComp
$Comp
L Device:R_Small R26
U 1 1
P 5150 6900
F 0 "R26" V 5200 6700 50  0000 C CNN
F 1 "0R0" V 5200 7150 50  0000 C CNN
F 2 "Resistor_SMD:R_0603_1608Metric" H 5150 6900 50  0001 C CNN
F 3 "~" H 5150 6900 50  0001 C CNN
	1    5150 6900
	0    1    -1   0   
$EndComp
$Comp
L Device:R_Small R27
U 1 1
P 5150 7050
F 0 "R27" V 5200 6850 50  0000 C CNN
F 1 "10R0" V 5200 7300 50  0000 C CNN
F 2 "Resistor_SMD:R_0603_1608Metric" H 5150 7050 50  0001 C CNN
F 3 "~" H 5150 7050 50  0001 C CNN
	1    5150 7050
	0    1    -1   0   
$EndComp
$Comp
L Device:R_Small R28
U 1 1
P 5150 7150
F 0 "R28" V 5200 6950 50  0000 C CNN
F 1 "0R0" V 5200 7400 50  0000 C CNN
F 2 "Resistor_SMD:R_0603_1608Metric" H 5150 7150 50  0001 C CNN
F 3 "~" H 5150 7150 50  0001 C CNN
	1    5150 7150
	0    1    -1   0   
$EndComp
$Comp
L Device:R_Small R30
U 1 1
P 5150 7400
F 0 "R30" V 5200 7200 50  0000 C CNN
F 1 "0R0" V 5200 7650 50  0000 C CNN
F 2 "Resistor_SMD:R_0603_1608Metric" H 5150 7400 50  0001 C CNN
F 3 "~" H 5150 7400 50  0001 C CNN
	1    5150 7400
	0    1    -1   0   
$EndComp
$Comp
L Device:R_Small R29
U 1 1
P 5150 7300
F 0 "R29" V 5200 7100 50  0000 C CNN
F 1 "10R0" V 5200 7550 50  0000 C CNN
F 2 "Resistor_SMD:R_0603_1608Metric" H 5150 7300 50  0001 C CNN
F 3 "~" H 5150 7300 50  0001 C CNN
	1    5150 7300
	0    1    -1   0   
$EndComp
$Comp
L Device:R_Small R23
U 1 1
P 5150 6550
F 0 "R23" V 5200 6350 50  0000 C CNN
F 1 "0R0" V 5200 6800 50  0000 C CNN
F 2 "Resistor_SMD:R_0603_1608Metric" H 5150 6550 50  0001 C CNN
F 3 "~" H 5150 6550 50  0001 C CNN
	1    5150 6550
	0    1    -1   0   
$EndComp
$Comp
L Device:R_Small R22
U 1 1
P 5150 6400
F 0 "R22" V 5200 6600 50  0000 C CNN
F 1 "10R0" V 5200 6150 50  0000 C CNN
F 2 "Resistor_SMD:R_0603_1608Metric" H 5150 6400 50  0001 C CNN
F 3 "~" H 5150 6400 50  0001 C CNN
	1    5150 6400
	0    -1   -1   0   
$EndComp
$Comp
L Device:R_Small R21
U 1 1
P 5150 6300
F 0 "R21" V 5200 6100 50  0000 C CNN
F 1 "0R0" V 5200 6550 50  0000 C CNN
F 2 "Resistor_SMD:R_0603_1608Metric" H 5150 6300 50  0001 C CNN
F 3 "~" H 5150 6300 50  0001 C CNN
	1    5150 6300
	0    1    -1   0   
$EndComp
$Comp
L Device:R_Small R20
U 1 1
P 5150 6150
F 0 "R20" V 5200 6350 50  0000 C CNN
F 1 "10R0" V 5200 5900 50  0000 C CNN
F 2 "Resistor_SMD:R_0603_1608Metric" H 5150 6150 50  0001 C CNN
F 3 "~" H 5150 6150 50  0001 C CNN
	1    5150 6150
	0    -1   -1   0   
$EndComp
$Comp
L Device:R_Small R19
U 1 1
P 5150 6050
F 0 "R19" V 5200 5850 50  0000 C CNN
F 1 "0R0" V 5200 6300 50  0000 C CNN
F 2 "Resistor_SMD:R_0603_1608Metric" H 5150 6050 50  0001 C CNN
F 3 "~" H 5150 6050 50  0001 C CNN
	1    5150 6050
	0    1    -1   0   
$EndComp
Wire Wire Line
	4150 6650 4850 6650
Wire Wire Line
	4850 6750 4850 6800
Wire Wire Line
	4850 6800 5050 6800
Wire Wire Line
	4150 6750 4850 6750
Wire Wire Line
	4850 6650 4850 6550
Wire Wire Line
	4850 6550 5050 6550
Connection ~ 4850 6650
Wire Wire Line
	4850 6650 5050 6650
Wire Wire Line
	5250 6550 5550 6550
Wire Wire Line
	5550 6550 5550 6650
Wire Wire Line
	5550 6650 6150 6650
Wire Wire Line
	5250 6650 5550 6650
Connection ~ 5550 6650
Wire Wire Line
	4850 6800 4850 6900
Wire Wire Line
	4850 6900 5050 6900
Connection ~ 4850 6800
Wire Wire Line
	4800 6850 4800 7050
Wire Wire Line
	4800 7050 5050 7050
Wire Wire Line
	4150 6850 4800 6850
Wire Wire Line
	4800 7050 4800 7150
Wire Wire Line
	4800 7150 5050 7150
Connection ~ 4800 7050
Wire Wire Line
	4750 6950 4750 7300
Wire Wire Line
	4750 7300 5050 7300
Wire Wire Line
	4150 6950 4750 6950
Wire Wire Line
	4750 7300 4750 7400
Wire Wire Line
	4750 7400 5050 7400
Connection ~ 4750 7300
Wire Wire Line
	5250 6800 5550 6800
Wire Wire Line
	5550 6800 5550 6750
Wire Wire Line
	5550 6750 6150 6750
Wire Wire Line
	4800 6550 4800 6400
Wire Wire Line
	4800 6400 5050 6400
Wire Wire Line
	4150 6550 4800 6550
Wire Wire Line
	5250 6400 5600 6400
Wire Wire Line
	5600 6400 5600 6550
Wire Wire Line
	5600 6550 6150 6550
Wire Wire Line
	5600 6400 5600 6300
Wire Wire Line
	5600 6300 5250 6300
Connection ~ 5600 6400
Wire Wire Line
	4800 6400 4800 6300
Wire Wire Line
	4800 6300 5050 6300
Connection ~ 4800 6400
Wire Wire Line
	4750 6450 4750 6150
Wire Wire Line
	4750 6150 5050 6150
Wire Wire Line
	4150 6450 4750 6450
Wire Wire Line
	4750 6150 4750 6050
Wire Wire Line
	4750 6050 5050 6050
Connection ~ 4750 6150
Wire Wire Line
	5250 6150 5650 6150
Wire Wire Line
	5650 6150 5650 6450
Wire Wire Line
	5650 6450 6150 6450
Wire Wire Line
	5250 6050 5650 6050
Wire Wire Line
	5650 6050 5650 6150
Connection ~ 5650 6150
Wire Wire Line
	5250 6900 5550 6900
Wire Wire Line
	5550 6900 5550 6800
Connection ~ 5550 6800
Wire Wire Line
	5600 6850 5600 7050
Wire Wire Line
	5600 7050 5250 7050
Wire Wire Line
	5600 6850 6150 6850
Wire Wire Line
	5600 7050 5600 7150
Wire Wire Line
	5600 7150 5250 7150
Connection ~ 5600 7050
Wire Wire Line
	5250 7300 5650 7300
Wire Wire Line
	5650 7300 5650 6950
Wire Wire Line
	5650 6950 6150 6950
Wire Wire Line
	5650 7300 5650 7400
Wire Wire Line
	5650 7400 5250 7400
Connection ~ 5650 7300
Connection ~ 3750 3300
Wire Notes Line
	4650 5900 5700 5900
Wire Notes Line
	5700 5900 5700 7650
Wire Notes Line
	5700 7650 4650 7650
Wire Notes Line
	4650 7650 4650 5900
Text Notes 4700 7600 0    50   ~ 0
do not place/\nfor experimentation
$EndSCHEMATC
